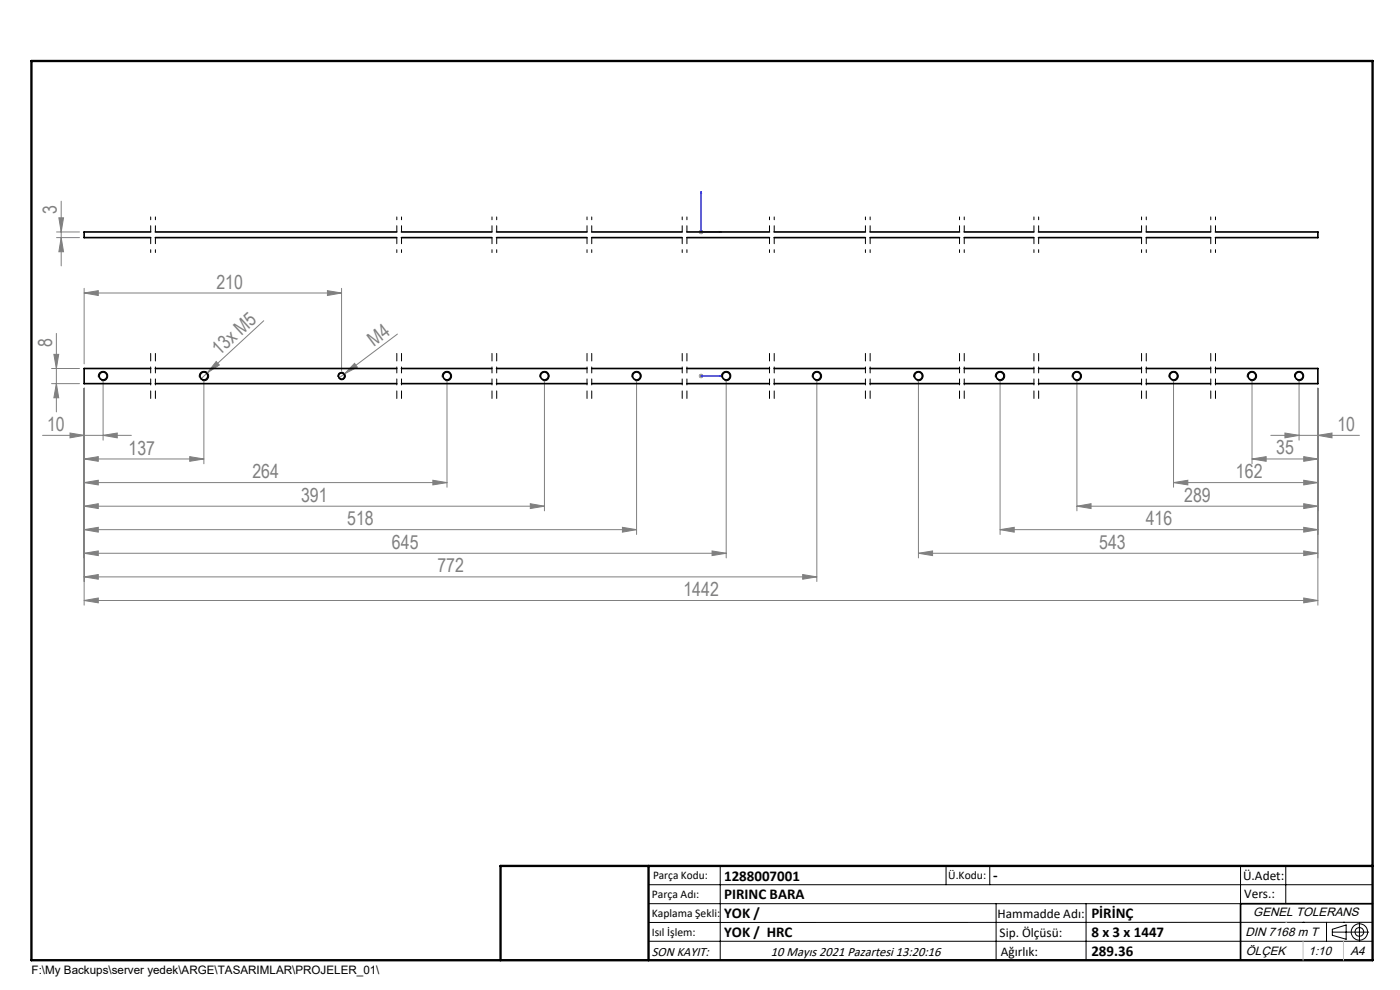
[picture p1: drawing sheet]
<svg xmlns="http://www.w3.org/2000/svg" width="297mm" height="210mm" viewBox="0 0 297 210" stroke-linecap="round" stroke-linejoin="round" font-family="sans-serif">
<g fill="none" stroke="#000" stroke-width=".21">
<path d="M71.7 80a.79 .79 0 0 1 .7-1 .79 .79 0 0 1 .8 .8 .79 .79 0 0 1-1 .7M20.9 80a1.01 1.01 0 0 1 .9-1.2 1.01 1.01 0 0 1 1.1 1.1 1.01 1.01 0 0 1-1.3 .8M42.3 80a1.01 1.01 0 0 1 .9-1.2 1.01 1.01 0 0 1 1.1 1.1 1.01 1.01 0 0 1-1.3 .8M93.8 80a1.01 1.01 0 0 1 .9-1.2 1.01 1.01 0 0 1 1.1 1.1 1.01 1.01 0 0 1-1.3 .8M114.5 80a1.01 1.01 0 0 1 .9-1.2 1.01 1.01 0 0 1 1.1 1.1 1.01 1.01 0 0 1-1.2 .8M134.1 80a1.02 1.02 0 0 1 .8-1.3 1.02 1.02 0 0 1 1.2 1.2 1.02 1.02 0 0 1-1.3 .8M153.1 80a1.01 1.01 0 0 1 .9-1.2 1.01 1.01 0 0 1 1.1 1.1 1.01 1.01 0 0 1-1.3 .8M172.3 80a1.01 1.01 0 0 1 .9-1.2 1.01 1.01 0 0 1 1.1 1.1 1.01 1.01 0 0 1-1.3 .8M193.9 80a1.01 1.01 0 0 1 .8-1.2 1.01 1.01 0 0 1 1.1 1.1 1.01 1.01 0 0 1-1.2 .8M211.2 80a1.01 1.01 0 0 1 .9-1.2 1.01 1.01 0 0 1 1.1 1.1 1.01 1.01 0 0 1-1.3 .8M227.5 80a1.01 1.01 0 0 1 .9-1.2 1.01 1.01 0 0 1 1 1.1 1.01 1.01 0 0 1-1.2 .8M248 80a1.01 1.01 0 0 1 .9-1.2 1.01 1.01 0 0 1 1.1 1.1 1.01 1.01 0 0 1-1.3 .8"/>
<path d="M264.6 80a1.01 1.01 0 0 1 .9-1.2 1.01 1.01 0 0 1 1.1 1.1 1.01 1.01 0 0 1-1.3 .8M274.6 80a1.01 1.01 0 0 1 .9-1.2 1.01 1.01 0 0 1 1.1 1.1 1.01 1.01 0 0 1-1.3 .8M137.6 187.7h153.6M137.6 191.7h153.6M137.6 199.7h153.6M152.8 183.7v20M200.7 183.7v4M210 183.7v4M211.3 191.7v12M230.4 191.7v12M263.2 183.7v20M272.8 183.7v8"/>
<path d="M276.4 195.6h.1M281.4 195.6v4.1M282.6 197.7h7.8M282.6 197.1l3-.9v3l-3-.8zM285 195.6h.1M288.4 195.8v3.8M291.2 195.6l-153.6 .1"/>
<circle cx="288.4" cy="197.7" r="1.74"/>
<circle cx="288.4" cy="197.7" r=".93"/>
</g>
<path d="M148.7 40.6l.1 .5h-.2zM148.7 40.6v8.6h4.3M152.6 49.1l.4 .1-.4 .1zM148.6 79.8h.2zM148.7 79.8h.1M148.7 79.8h4.3M153 79.8h-.4h.4" fill="none" stroke="#00f" stroke-width=".21"/>
<g fill="none" stroke="#808080" stroke-width=".21">
<path d="M12 49.2h4.9M12 50.4h4.9M12.5 46.2h1l-.5 3zM13 50.4l.5 3h-1zM13 42.7v13.7M148.2 49.2h1M148.4 48.9l.7 .7M148.7 48.7v1M149.1 48.9l-.7 .7M10.9 78.2h6M11.4 75.2h1.1l-.5 3zM12 70.7v16.7"/>
<path d="M17.9 62.2l2.9-.5v1zM17.9 61.2v16M17.9 62.2h54.6M44 79.1l-1.5 1.4M45.9 76.7l.6 .7-2.5 1.7zM56 68l-12 11.1M69.5 61.7l3 .5-3 .5zM72.5 61.2v17.6M73.1 79.3l-1.3 .9M75.2 77.1l.6 .8-2.7 1.4zM84.3 70.9l-11.2 8.4M148.2 79.8h1"/>
<path d="M148.4 79.4l.7 .7M148.7 79.3v.9M149.1 79.4l-.7 .7M9 92.3h18.9M10.9 81.4h6M12 81.4l.5 3h-1.1zM14.9 91.9l3 .4-3 .6zM17.9 97.4l2.9-.5v1zM17.9 97.4h25.4M17.9 82.4v46M21.9 92.3l3-.4v1zM21.9 80.8v12.6"/>
<path d="M40.3 96.9l3 .5-3 .5zM43.3 80.8v17.6M94.8 80.8v22.6M115.5 80.8v27.6M135 80.8v32.6M154.1 80.8v37.5M173.3 80.8v42.6M194.8 80.8v37.5M212.2 80.8v32.6M228.5 80.8v27.6M249 80.8v22.6M265.6 97.4l3-.5v1z"/>
<path d="M265.6 80.8v17.6M265.6 97.4h14M269.6 92.3h18.8M272.6 91.9l3 .4-3 .6zM275.6 80.8v12.6M276.6 96.9l3 .5-3 .5zM279.6 92.3l3-.4v1zM279.6 82.4v46M17.9 102.4l2.9-.5v1zM17.9 107.4l2.9-.6v1.1zM17.9 112.4l2.9-.5v1zM17.9 117.4l2.9-.5v1z"/>
<path d="M17.9 102.4h76.9M17.9 107.4h97.6M17.9 112.4h117.1M17.9 117.4h136.2M91.8 101.9l3 .5-3 .5zM112.5 106.8l3 .6-3 .5zM132 111.9l3 .5-3 .5zM151.1 116.9l3 .5-3 .5zM194.8 117.4l3-.5v1zM194.8 117.4h84.8M212.2 112.4l3-.5v1zM212.2 112.4h67.4"/>
<path d="M228.5 107.4l3-.6v1.1zM228.5 107.4h51.1M249 102.4l3-.5v1zM249 102.4h30.6M276.6 101.9l3 .5-3 .5zM276.6 106.8l3 .6-3 .5zM276.6 111.9l3 .5-3 .5zM276.6 116.9l3 .5-3 .5zM17.9 122.4l2.9-.5v1zM17.9 127.4l2.9-.5v1zM17.9 122.4h155.4M17.9 127.4h261.7"/>
<path d="M170.3 121.9l3 .5-3 .5zM276.6 126.9l3 .5-3 .5z"/>
</g>
<g fill="none" stroke="#000" stroke-width=".21" stroke-dasharray="6.3 1.3 1.3 1.3 1.3 1.3" stroke-dashoffset="4.8">
<path d="M32 75v9.5M33 75v9.5M84.2 75v9.5M85.2 75v9.5M104.4 75v9.5M105.4 75v9.5M124.5 75v9.5M125.5 75v9.5M144.7 75v9.5M145.7 75v9.5M163.2 75v9.5M164.2 75v9.5"/>
<path d="M183.6 75v9.5M184.6 75v9.5M203.6 75v9.5M204.6 75v9.5M219.3 75v9.5M220.3 75v9.5M242.2 75v9.5M243.2 75v9.5M256.9 75v9.5M257.9 75v9.5"/>
</g>
<g fill="none" stroke="#000" stroke-width=".21" stroke-dasharray="6.3 1.3 1.3 1.3 1.3 1.3" stroke-dashoffset="5.7">
<path d="M32 46v7.6M33 46v7.6M84.2 46v7.6M85.2 46v7.6M104.4 46v7.6M105.4 46v7.6M124.5 46v7.6M125.5 46v7.6M144.7 46v7.6M145.7 46v7.6M163.2 46v7.6M164.2 46v7.6"/>
<path d="M183.6 46v7.6M184.6 46v7.6M203.6 46v7.6M204.6 46v7.6M219.3 46v7.6M220.3 46v7.6M242.2 46v7.6M243.2 46v7.6M256.9 46v7.6M257.9 46v7.6"/>
</g>
<path d="M106.2 203.7h185" fill="none" stroke="#000" stroke-width=".3"/>
<path d="M291.2 191.7h-28v12" fill="none" stroke="#000" stroke-width=".35"/>
<path d="M6.7 12.9h284.5v190.8h-284.5zM137.6 183.7v20M291.2 183.7h-185v20" fill="none" stroke="#000" stroke-width=".5"/>
<path d="M272.8 195.6h.1M276.4 199.7v4M285 199.7v4" fill="none" stroke="#c0c0c0" stroke-width=".21"/>
<g fill="#00f">
<path d="M152.6 79.8h.4zM148.6 79.8h.2z"/>
<path d="M152.6 49.1l.4 .1-.4 .1zM148.7 40.6l.1 .5h-.2z"/>
</g>
<g fill="#808080">
<path d="M75.2 77.1l.6 .8-2.7 1.4z"/>
<path d="M45.9 76.7l.6 .7-2.5 1.7z"/>
<path d="M279.6 92.3l3-.4v1zM272.6 91.9l3 .4-3 .6zM276.6 96.9l3 .5-3 .5zM265.6 97.4l3-.5v1zM276.6 101.9l3 .5-3 .5zM249 102.4l3-.5v1zM276.6 106.8l3 .6-3 .5zM228.5 107.4l3-.6v1.1zM276.6 111.9l3 .5-3 .5zM212.2 112.4l3-.5v1zM276.6 116.9l3 .5-3 .5zM194.8 117.4l3-.5v1z"/>
<path d="M14.9 91.9l3 .4-3 .6zM21.9 92.3l3-.4v1zM17.9 97.4l2.9-.5v1zM40.3 96.9l3 .5-3 .5zM17.9 102.4l2.9-.5v1zM91.8 101.9l3 .5-3 .5zM17.9 107.4l2.9-.6v1.1zM112.5 106.8l3 .6-3 .5zM17.9 112.4l2.9-.5v1zM132 111.9l3 .5-3 .5zM17.9 117.4l2.9-.5v1zM151.1 116.9l3 .5-3 .5zM17.9 122.4l2.9-.5v1zM170.3 121.9l3 .5-3 .5zM17.9 127.4l2.9-.5v1zM276.6 126.9l3 .5-3 .5zM17.9 62.2l2.9-.5v1zM69.5 61.7l3 .5-3 .5z"/>
<path d="M13 50.4l.5 3h-1zM12.5 46.2h1l-.5 3z"/>
<path d="M11.4 75.2h1.1l-.5 3zM12 81.4l.5 3h-1.1z"/>
</g>
<g fill="none" stroke="#000" stroke-width=".35">
<path d="M32 49.2h-14.1v1.2h14.1M32.9 50.4h51.3M32.9 49.2h51.3M85.2 50.4h19.2M85.2 49.2h19.2M105.3 50.4h19.2M105.3 49.2h19.2M125.5 50.4h19.2M125.5 49.2h19.2M145.7 50.4h17.5M145.7 49.2h17.5M164.2 50.4h19.4"/>
<path d="M164.2 49.2h19.4M184.6 50.4h19M184.6 49.2h19M204.5 50.4h14.8M204.5 49.2h14.8M220.3 50.4h21.8M220.3 49.2h21.8M243.2 50.4h13.6M243.2 49.2h13.6M257.8 49.2h21.8v1.2h-21.8M32 78.2h-14.1v3.2h14.1M32.9 78.2h51.3"/>
<path d="M85.2 78.2h19.2M105.3 78.2h19.2M125.5 78.2h19.2M145.7 78.2h17.5M164.2 78.2h19.4M184.6 78.2h19M204.5 78.2h14.8M220.3 78.2h21.8M243.2 78.2h13.6M257.8 78.2h21.8v3.2h-21.8M32.9 81.4h51.3M85.2 81.4h19.2"/>
<path d="M105.3 81.4h19.2M125.5 81.4h19.2M145.7 81.4h17.5M164.2 81.4h19.4M184.6 81.4h19M204.5 81.4h14.8M220.3 81.4h21.8M243.2 81.4h13.6"/>
<circle cx="21.9" cy="79.8" r=".84"/>
<circle cx="43.3" cy="79.8" r=".84"/>
<circle cx="72.5" cy="79.8" r=".67"/>
<circle cx="94.8" cy="79.8" r=".84"/>
<circle cx="115.5" cy="79.8" r=".84"/>
<circle cx="135" cy="79.8" r=".84"/>
<circle cx="154.1" cy="79.8" r=".84"/>
<circle cx="173.3" cy="79.8" r=".84"/>
<circle cx="194.8" cy="79.8" r=".84"/>
<circle cx="212.1" cy="79.8" r=".83"/>
<circle cx="228.4" cy="79.8" r=".84"/>
<circle cx="249" cy="79.8" r=".84"/>
<circle cx="265.6" cy="79.8" r=".84"/>
<circle cx="275.6" cy="79.8" r=".84"/>
</g>
<g font-size="4.1" fill="#808080">
<text x="12.1" y="45.5" transform="rotate(-90 12.1 45.5)">3</text>
<text x="45.9" y="61.2">210</text>
<text x="11" y="73.5" transform="rotate(-90 11 73.5)">8</text>
<text x="46.5" y="75.6" transform="rotate(-43 46.5 75.6)">13x M5</text>
<text x="79.3" y="73.5" transform="rotate(-37 79.3 73.5)">M4</text>
<text x="10" y="91.4">10</text>
<text x="283.7" y="91.4">10</text>
<text x="27.3" y="96.4">137</text>
<text x="53.5" y="101.4">264</text>
<text x="262.2" y="101.4">162</text>
<text x="270.7" y="96.4">35</text>
<text x="63.9" y="106.4">391</text>
<text x="251.2" y="106.4">289</text>
<text x="73.6" y="111.4">518</text>
<text x="243.1" y="111.4">416</text>
<text x="83.2" y="116.4">645</text>
<text x="233.2" y="116.4">543</text>
<text x="92.8" y="121.4">772</text>
<text x="145" y="126.4">1442</text>
</g>
<g font-size="3.2">
<text x="153.6" y="186.8">1288007001</text>
<text x="153.6" y="190.8">PIRINC BARA</text>
<text x="210.7" y="186.6">-</text>
<text x="153.6" y="194.8">YOK /</text>
<text x="231.5" y="194.8">PİRİNÇ</text>
<text x="153.6" y="198.8">YOK / HRC</text>
<text x="231.5" y="198.7">8 x 3 x 1447</text>
<text x="231.5" y="202.8">289.36</text>
</g>
<g font-size="2.8">
<text x="263.7" y="186.7">Ü.Adet:</text>
<text x="263.9" y="190.5">Vers.:</text>
<text x="211.6" y="194.8">Hammadde Adı:</text>
<text x="138.3" y="202.8">SON KAYIT:</text>
<text x="163.6" y="202.8">10 Mayıs 2021 Pazartesi 13:20:16</text>
<text x="212.1" y="198.7">Sip. Ölçüsü:</text>
<text x="212.3" y="202.7">Ağırlık:</text>
</g>
<g font-size="2.6">
<text x="265.9" y="194.4">GENEL TOLERANS</text>
<text x="264.2" y="198.5">DIN 7168 m T</text>
<text x="264.3" y="202.6">ÖLÇEK</text>
<text x="277.6" y="202.6">1:10</text>
<text x="286.5" y="202.6">A4</text>
</g>
<g font-size="2.5">
<text x="138.3" y="190.5">Parça Adı:</text>
<text x="138.5" y="186.5">Parça Kodu:</text>
<text x="201.2" y="186.5">Ü.Kodu:</text>
<text x="138.3" y="194.5">Kaplama Şekli:</text>
<text x="138.3" y="198.6">Isıl İşlem:</text>
<text x="6.7" y="206.7">F:\My Backups\server yedek\ARGE\TASARIMLAR\PROJELER_01\</text>
</g>
</svg>
